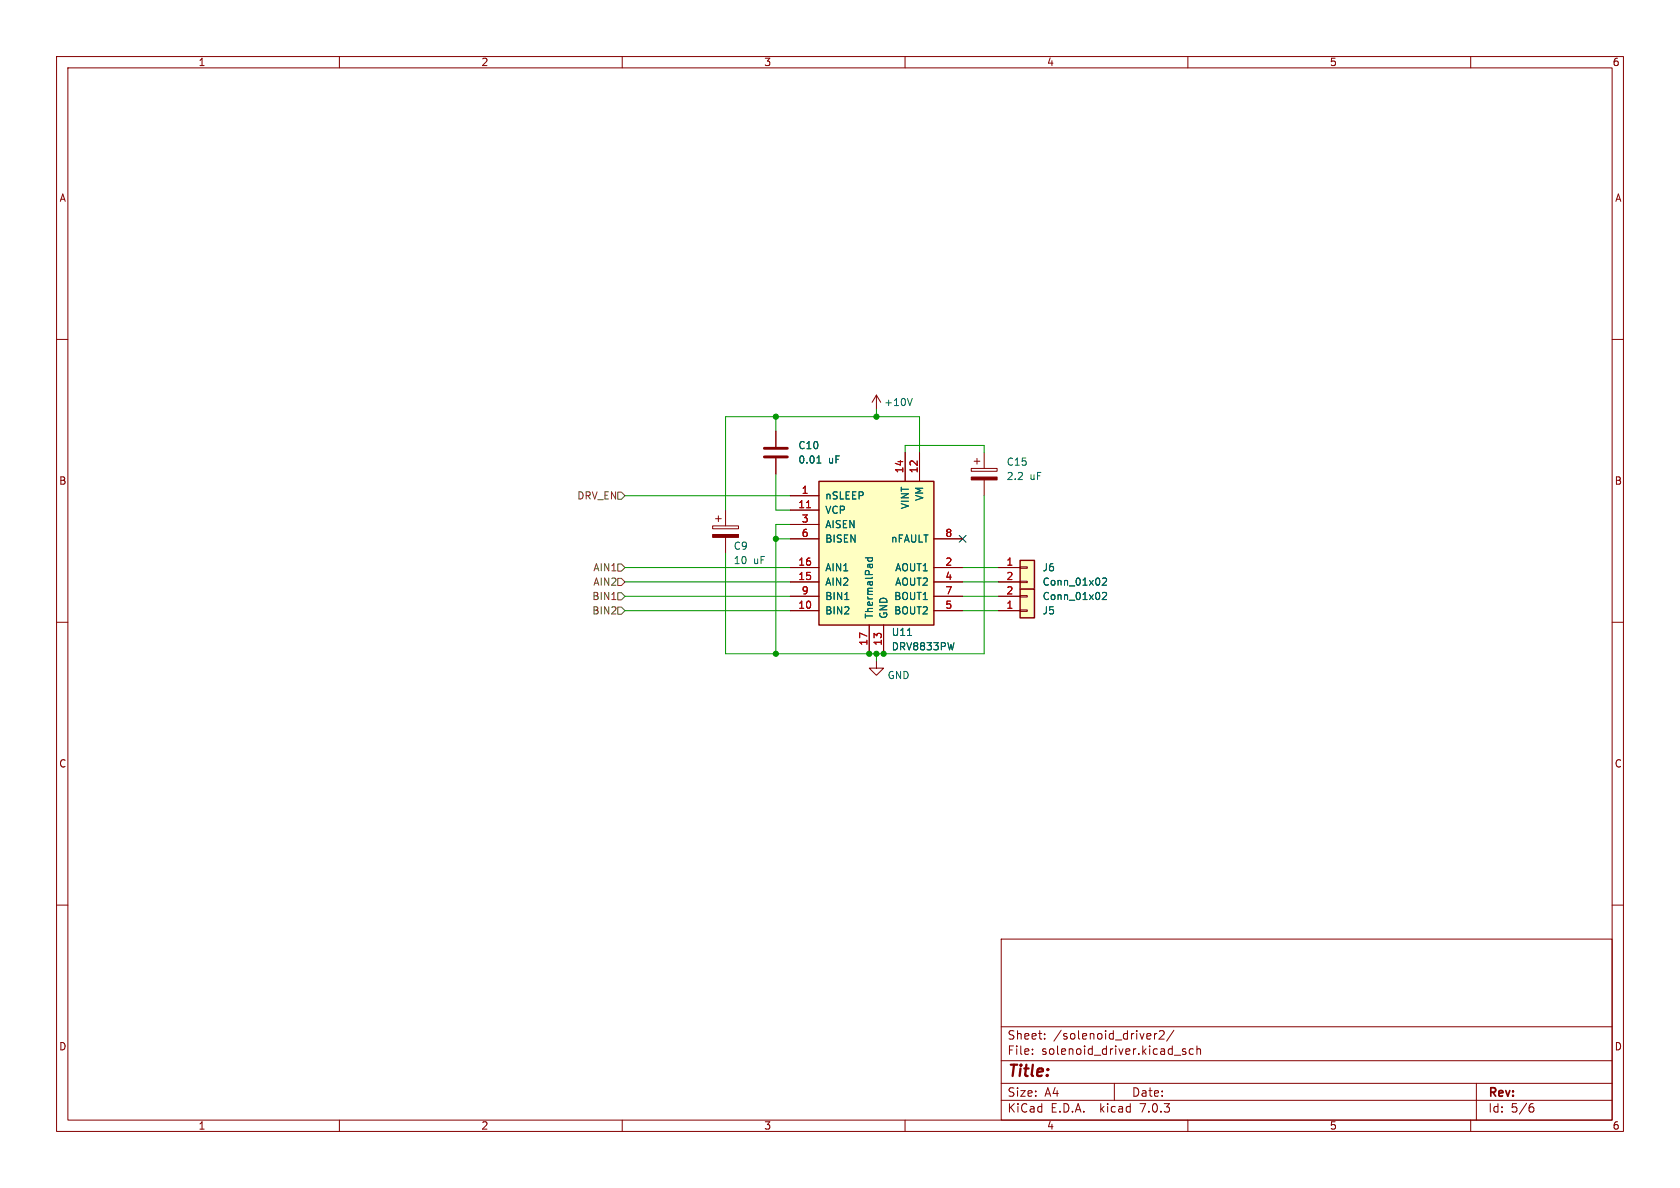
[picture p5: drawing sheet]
<svg xmlns="http://www.w3.org/2000/svg" width="297mm" height="210mm" viewBox="0 0 297 210" stroke-linecap="round" stroke-linejoin="round" font-family="sans-serif">
<g fill="none" stroke="#840000" stroke-width=".18">
<path d="M10 10h277v190h-277zM12 12h273v186h-273zM60 10v2M110 10v2M160 10v2M210 10v2M260 10v2M10 60h2M285 60h2M137.2 76.2v2.8M154.9 69.9l-.7 1.2M154.9 69.9v2.5"/>
<path d="M154.9 69.9l.8 1.2M126 93h4.6v.5h-4.6zM126.5 91.7h1M127 91.2v1M128.3 90.2v2.8M128.3 95v2.8M137.2 81v2.8M139.7 87.6h5.1M139.7 90.2h5.1M139.7 92.7h5.1M139.7 95.3h5.1M160 80v5.1"/>
<path d="M162.6 80v5.1M165.1 95.3h5.1M171.7 82.8h4.6v.5h-4.6zM172.2 81.5h1M172.7 81v1M174 80v2.8M174 84.8v2.8M10 110h2M139.7 108h5.1M139.7 102.9h5.1M139.7 100.3h5.1M139.7 105.4h5.1"/>
<path d="M153.7 110.5v5.1M154.9 116.8v1.3h1.3l-1.3 1.3-1.2-1.3h1.2M156.2 110.5v5.1M165.1 108h5.1M165.1 102.9h5.1M165.1 100.3h5.1M165.1 105.4h5.1M176.5 108h3.8M176.5 102.9h3.8M176.5 100.3h3.8M176.5 105.4h3.8M180.3 102.7h1.3v.3h-1.3z"/>
<path d="M180.3 100.2h1.3v.3h-1.3zM180.3 105.3h1.3v.2h-1.3zM180.3 107.8h1.3v.3h-1.3zM285 110h2M10 160h2M285 160h2M177 166h108v32h-108zM60 198v2M110 198v2M160 198v2M177 194.5h108M177 191.5h108"/>
<path d="M177 187.5h108M177 181.5h108M182.5 186.3v.1M182.5 185.5v.1M184.7 183.6v.1M184.7 182.8v.1M197 191.5v3M203.4 182.8l.1 .3-.8 .1M204.1 182.7v1M204.5 182.7l-.3 .1-.1 .2M205 182.3l.5-.1 .2 .1 .1 .3-.9 1.1h.9M207.5 182.1l-1.3 2"/>
<path d="M207.6 186.5h1.1M209.6 185.5l-.4-.1-.2 .2 .1 .2 .5 .2v.3h-.6M210 198v2M211 185.5l-.5-.1-.3 .3v.4l.2 .2h.6M211.6 185.5l.2-.1 .4 .1v.9M211.6 184.9v1.5M260 198v2M261 191.5v6.5M270.5 195.7h.4l.3 .3-.2 .5h-.5M271 195.1l-.5 .1"/>
</g>
<g fill="#840000" stroke="#840000" stroke-width=".18">
<path d="M126 94.5h4.6v.5h-4.6z"/>
<path d="M171.7 84.3h4.6v.5h-4.6z"/>
</g>
<g fill="#ffffc2" stroke="#ffffc2" stroke-width=".18">
<path d="M144.8 85.1h20.3v25.4h-20.3z"/>
<path d="M180.3 99.1h2.6v5h-2.6z"/>
<path d="M180.3 104.1h2.6v5.1h-2.6z"/>
</g>
<path d="M144.8 85.1h20.3v25.4h-20.3zM180.3 99.1h2.6v5h-2.6zM180.3 104.1h2.6v5.1h-2.6z" fill="none" stroke="#840000" stroke-width=".25"/>
<path d="M142.6 89.8h.7" fill="none" stroke="#a90000" stroke-width=".18"/>
<path d="M161.3 70.4l-.5 1.3M144.4 81.9h.7M144.6 80.8l.2-.2v1.3M153 98.6h1.2M153.5 98.6l-.1 .4 .2 .2 .6-.1v-.5M149.3 106h.8M160.4 112.3h.8M168.7 113.6l-.3 1.3M194.9 104.8l.5-.1 .2 .4-.8 .9h.8M194.9 102.3l.5-.1 .2 .3-.8 .9h.8" fill="none" stroke="#006464" stroke-width=".18"/>
<path d="M135.1 79.2h4.1M135.1 80.8h4.1" fill="none" stroke="#840000" stroke-width=".51"/>
<path d="M109.2 87h.7l.6 .6-.6 .7h-.7zM109.2 99.7h.7l.6 .6-.6 .7h-.7zM108.2 100.9h.7M108.2 106h.7M109.2 107.3h.7l.6 .7-.6 .6h-.7zM109.2 102.2h.7l.6 .7-.6 .6h-.7zM109.2 104.8h.7l.6 .6-.6 .6h-.7z" fill="none" stroke="#725600" stroke-width=".18"/>
<g fill="none" stroke="#009600" stroke-width=".18">
<path d="M137.2 73.7v2.5M154.9 72.4v1.3M110.5 87.6h29.2M137.2 83.8v6.4h2.5M137.2 95.3h2.5M139.7 92.7h-2.5v22.9M160 80v-1.3h14v1.3M162.6 80v-6.3h-34.3v16.5M174 87.6v28h-45.7v-17.8M110.5 102.9h29.2M110.5 108h29.2M110.5 105.4h29.2"/>
<path d="M110.5 100.3h29.2M154.9 115.6v1.2M170.2 102.9h6.3M170.2 108h6.3M170.2 105.4h6.3M170.2 100.3h6.3"/>
</g>
<path d="M169.6 94.6l1.2 1.3M170.8 94.6l-1.2 1.3" fill="none" stroke="#000084" stroke-width=".18"/>
<g fill="#009600" stroke="#009600" stroke-width=".18">
<circle cx="153.7" cy="115.6" r=".46"/>
<circle cx="137.2" cy="115.6" r=".46"/>
<circle cx="154.9" cy="73.7" r=".46"/>
<circle cx="156.2" cy="115.6" r=".46"/>
<circle cx="154.9" cy="115.6" r=".46"/>
<circle cx="137.2" cy="73.7" r=".46"/>
<circle cx="137.2" cy="95.3" r=".46"/>
</g>
<text font-size="2.8" fill="#840000" x="178" y="190.8">Title:</text>
<g font-size="2.1" fill="#840000">
<text x="178" y="183.9">Sheet:</text>
<text x="186.2" y="183.9">/solenoid_driver2/</text>
<text x="178" y="186.6">File:</text>
<text x="184" y="186.6">solenoid_driver.kicad_sch</text>
<text x="178" y="196.8">KiCad</text>
<text x="178" y="194">Size:</text>
<text x="184.6" y="194">A4</text>
<text x="185.7" y="196.8">E.D.A.</text>
<text x="194.4" y="196.8">kicad</text>
<text x="200" y="194">Date:</text>
<text x="201.5" y="196.8">7.0.3</text>
<text x="263" y="194.2">Rev:</text>
<text x="263" y="196.8">Id:</text>
<text x="267" y="196.8">5/6</text>
</g>
<g font-size="1.8" fill="#840000">
<text x="35" y="11.8">1</text>
<text x="85" y="11.8">2</text>
<text x="135" y="11.8">3</text>
<text x="185" y="11.8">4</text>
<text x="235" y="11.8">5</text>
<text x="285" y="11.8">6</text>
<text x="10.4" y="35.8">A</text>
<text x="285.4" y="35.8">A</text>
<text x="10.3" y="85.8">B</text>
<text x="285.3" y="85.8">B</text>
<text x="10.3" y="135.8">C</text>
<text x="285.3" y="135.8">C</text>
<text x="10.3" y="185.8">D</text>
<text x="285.3" y="185.8">D</text>
<text x="35" y="199.8">1</text>
<text x="85" y="199.8">2</text>
<text x="135" y="199.8">3</text>
<text x="185" y="199.8">4</text>
<text x="235" y="199.8">5</text>
<text x="285" y="199.8">6</text>
</g>
<g font-size="1.8" fill="#006464">
<text x="156.1" y="71.9">+10V</text>
<text x="141" y="79.6">C10</text>
<text x="141" y="82.1">0.01</text>
<text x="146.3" y="82.1">uF</text>
<text x="177.8" y="82.5">C15</text>
<text x="145.8" y="88.5">nSLEEP</text>
<text x="163.4" y="88.8" transform="rotate(-90 163.4 88.8)">VM</text>
<text x="177.8" y="85">2.2</text>
<text x="181.9" y="85">uF</text>
<text x="145.8" y="91">VCP</text>
<text x="145.8" y="93.5">AISEN</text>
<text x="160.8" y="90.2" transform="rotate(-90 160.8 90.2)">VINT</text>
<text x="129.5" y="97.3">C9</text>
<text x="129.5" y="99.9">10</text>
<text x="133.1" y="99.9">uF</text>
<text x="145.8" y="101.2">AIN1</text>
<text x="145.8" y="96.1">BISEN</text>
<text x="157.3" y="96.1">nFAULT</text>
<text x="158" y="101.2">AOUT1</text>
<text x="184.2" y="101.2">J6</text>
<text x="145.8" y="103.7">AIN2</text>
<text x="145.8" y="106.2">BIN1</text>
<text x="157.8" y="106.2">BOUT1</text>
<text x="158" y="103.7">AOUT2</text>
<text x="184.2" y="103.7">Conn_01x02</text>
<text x="184.2" y="106.2">Conn_01x02</text>
<text x="145.8" y="108.8">BIN2</text>
<text x="154.5" y="109.5" transform="rotate(-90 154.5 109.5)">ThermalPad</text>
<text x="157" y="109.5" transform="rotate(-90 157 109.5)">GND</text>
<text x="157.5" y="112.6">U11</text>
<text x="157.8" y="108.8">BOUT2</text>
<text x="184.2" y="108.8">J5</text>
<text x="157.5" y="115.1">DRV8833PW</text>
<text x="156.8" y="120.2">GND</text>
</g>
<g font-size="1.8" fill="#a90000">
<text x="159.8" y="83.8" transform="rotate(-90 159.8 83.8)">14</text>
<text x="162.3" y="83.8" transform="rotate(-90 162.3 83.8)">12</text>
<text x="141" y="89.9">11</text>
<text x="141.6" y="87.4">1</text>
<text x="141.6" y="92.5">3</text>
<text x="141.6" y="95">6</text>
<text x="167" y="95">8</text>
<text x="141" y="100.1">16</text>
<text x="167" y="100.1">2</text>
<text x="177.8" y="100.1">1</text>
<text x="141" y="107.7">10</text>
<text x="141" y="102.6">15</text>
<text x="141.6" y="105.2">9</text>
<text x="167" y="102.6">4</text>
<text x="167" y="107.7">5</text>
<text x="167" y="105.2">7</text>
<text x="177.8" y="102.6">2</text>
<text x="177.8" y="107.7">1</text>
<text x="177.8" y="105.2">2</text>
<text x="153.4" y="114.3" transform="rotate(-90 153.4 114.3)">17</text>
<text x="156" y="114.3" transform="rotate(-90 156 114.3)">13</text>
</g>
<g font-size="1.8" fill="#725600">
<text x="101.8" y="88.5">DRV_EN</text>
<text x="104.7" y="101.2">AIN1</text>
<text x="104.5" y="106.2">BIN1</text>
<text x="104.7" y="103.7">AIN2</text>
<text x="104.5" y="108.8">BIN2</text>
</g>
</svg>
